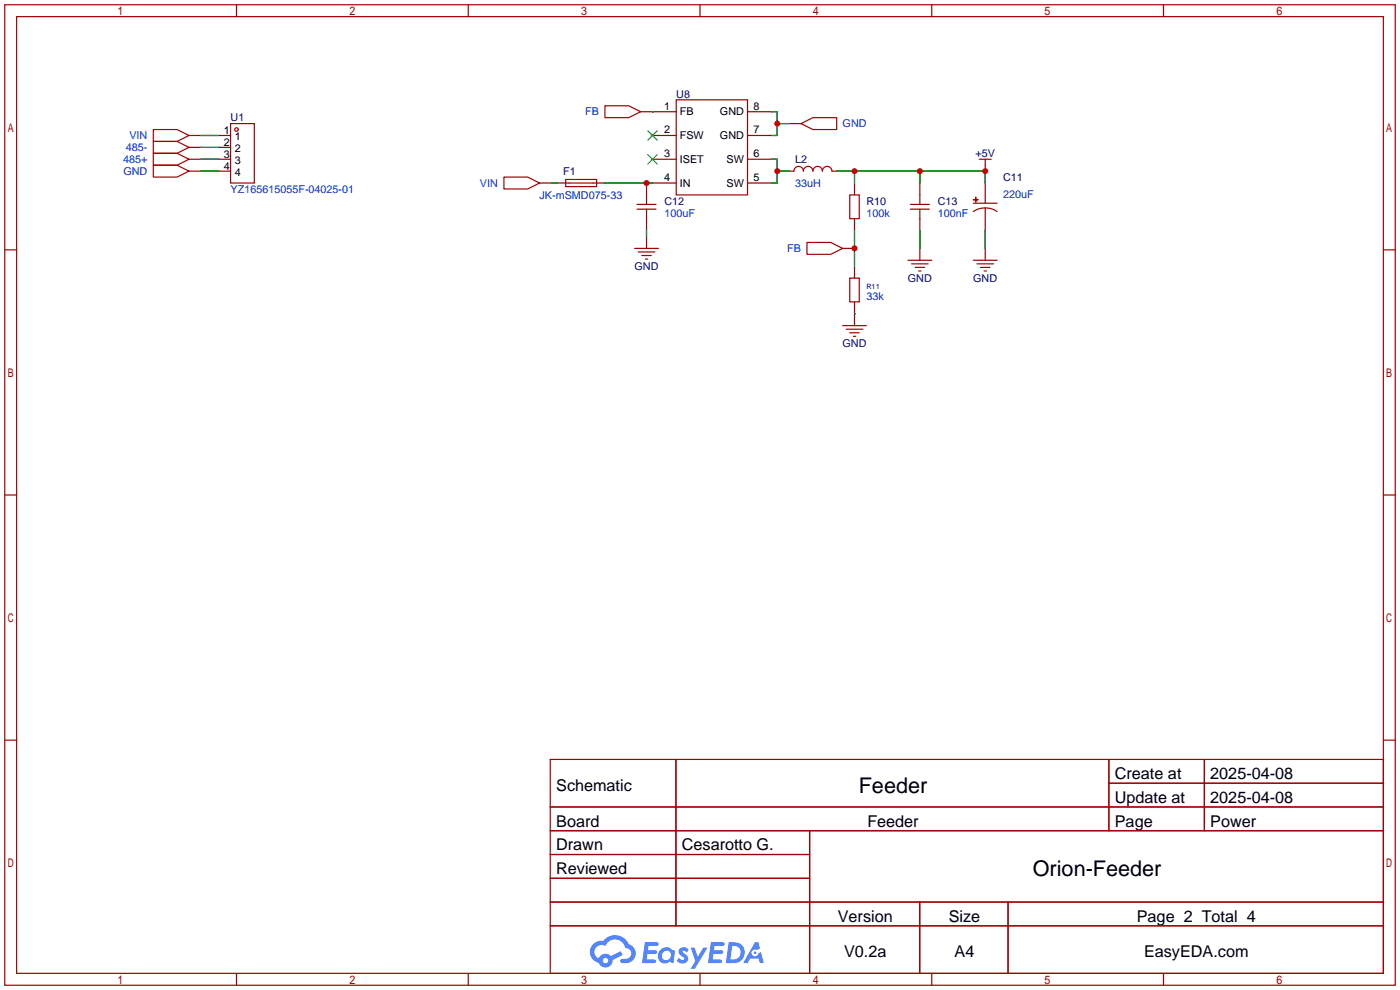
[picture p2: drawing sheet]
<svg xmlns="http://www.w3.org/2000/svg" width="299mm" height="212mm" viewBox="0 0 299 212" stroke-linecap="round" stroke-linejoin="round" font-family="sans-serif">
<g fill="none" stroke="#a10000" stroke-width=".25">
<path d="M1 1h297.2v209.6h-297.2zM3.6 3.6h292.1v204.4h-292.1zM50.5 1v2.6M100.1 1v2.6M149.6 1v2.6M199.1 1v2.6M248.7 1v2.6M1 53.4h2.6M295.7 53.4h2.5M1 105.8h2.6M295.7 105.8h2.5M1 158.2h2.6"/>
<path d="M295.7 158.2h2.5M117.6 162.3h178.1v45.7h-178.1zM117.6 172.5h178.1M117.6 177.5h178.1M144.5 162.3v35.6M173 177.5v30.5M237 162.3v15.2M237 167.4h58.7M257.4 162.3v15.2M117.6 182.6h55.4M117.6 192.8h178.1M117.6 187.7h55.4"/>
<path d="M117.6 197.9h178.1M196.6 192.8v15.2M215.4 192.8v15.2M50.5 208v2.6M100.1 208v2.6M149.6 208v2.6M199.1 208v2.6M248.7 208v2.6"/>
</g>
<g fill="#5487ff">
<path d="M145.3 202.7a1.3 1.3 0 0 1 1.9 .3l-.4 .6a.54 .54 0 0 0-.9-.2l.1 .2a1.34 1.34 0 0 1 .9 1.8 1.47 1.47 0 0 1-2.3-.1l.5-.6 .8 .5a.31 .31 0 0 0 .4-.3 .31 .31 0 0 0-.3-.4 1.12 1.12 0 0 1-.7-1.8z"/>
<path d="M147.6 202.5h.9l.6 2 1.2-2h.9l-2.7 4.6h-.9l1-1.7z"/>
<path d="M137.8 201.4h1.7a1.31 1.31 0 0 1 1.2 .2 .4 .4 0 0 1-.3 .5l-1.8 .1-.1 .9h1.6a.4 .4 0 0 1 .4 .4 .4 .4 0 0 1-.5 .4h-1.6l-.2 1.2h1.4a.46 .46 0 0 1 .5 0 .46 .46 0 0 1 .1 .5l-.4 .2h-2.6z"/>
<path d="M151.9 201.4h1.7a1.32 1.32 0 0 1 1.2 .2 .39 .39 0 0 1-.3 .5l-1.8 .1-.1 .9h1.6a.4 .4 0 0 1 .4 .4 .4 .4 0 0 1-.4 .4h-1.7l-.2 1.2h1.4a.46 .46 0 0 1 .5 0 .46 .46 0 0 1 .1 .5l-.4 .2h-2.6z"/>
<path d="M161.3 201.4h.8l.3 1.3-.6 .4a.75 .75 0 0 0-1.1 .3 .75 .75 0 0 0 .5 1 .75 .75 0 0 0 .9-.7l.5-.2 .6 2.3h-.8l-.3-.9h-1.8l-.5 .9h-1z"/>
<path d="M155.7 201.4l-.6 4.4h1.5a2.27 2.27 0 0 0 2.6-2.2 2.27 2.27 0 0 0-2.7-2.2zM156.5 202.1a1.5 1.5 0 0 1 1.8 1.6 1.5 1.5 0 0 1-1.9 1.4h-.3z"/>
<path d="M141.2 203a1.6 1.6 0 0 0-.3 2.3 1.6 1.6 0 0 0 2.3 .2l.7 .3 .3-2.4-.1-.3-.5-.1a1.58 1.58 0 0 0-2.4 0zM141.8 203.5a.98 .98 0 0 1 1.6 .4 .98 .98 0 0 1-1.1 1.3 .94 .94 0 0 1-.9-.7 .94 .94 0 0 1 .4-1z"/>
<path d="M126.8 201.8a2.37 2.37 0 0 0 1.1 4 1.54 1.54 0 0 0 1.8 1 1.54 1.54 0 0 0 1.2-1.6l2.2-1.1-.5-.8-2 1a1.57 1.57 0 0 0-2.7 .5 1.5 1.5 0 0 1-.7-2.1 1.5 1.5 0 0 1 2.2-.5 2.23 2.23 0 0 1 2.3-1.4 2.23 2.23 0 0 1 2 1.8 1.16 1.16 0 0 1 1.2 1.1 1.16 1.16 0 0 1-1.1 1.2h-.7a.47 .47 0 0 0-.5 .4 .47 .47 0 0 0 .4 .5 2.17 2.17 0 0 0 2.5-.9 2.17 2.17 0 0 0-.3-2.7l-.8-.4a3.2 3.2 0 0 0-5.5-.7l-1.1 .1zM128.8 205.3a.6 .6 0 0 1 1.2 0 .6 .6 0 0 1-1.2 0z"/>
<circle cx="161.4" cy="203.6" r=".28"/>
</g>
<g fill="none" stroke="#a10000" stroke-width=".25">
<path d="M32.8 27.7h5l2.6 1.3-2.6 1.2h-5zM32.8 30.2h5l2.6 1.3-2.6 1.3h-5zM32.8 32.8h5l2.6 1.2-2.6 1.3h-5zM32.8 35.3h5l2.6 1.3-2.6 1.2h-5zM49.3 26.4h5.1v12.7h-5.1zM107.7 37.8h5.1l2.5 1.3-2.5 1.3h-5.1zM120.9 38.4h6.6v1.5h-6.6zM121.7 39.1h5M129.3 22.6h5.1l2.5 1.3-2.5 1.2h-5.1zM144.5 21.3h15.3v20.4h-15.3zM169.7 36.6a1.02 1.02 0 0 1 1-1 1.02 1.02 0 0 1 1 1M171.2 26.4l2.5-1.3h5.1v2.6h-5.1z"/>
<path d="M171.7 36.6a1.02 1.02 0 0 1 1-1 1.02 1.02 0 0 1 1 1M173.7 36.6a1.02 1.02 0 0 1 1.1-1 1.02 1.02 0 0 1 1 1M175.8 36.6a1.02 1.02 0 0 1 1-1 1.02 1.02 0 0 1 1 1M209.3 34h2.5M210.6 34v1.3M135.6 53.1h5.1M136.1 44.7h4.1M136.1 43.7h4.1M136.4 53.8h3.6M137.2 54.6h2M137.9 55.4h.5M138.2 41.7v2"/>
<path d="M138.2 44.7v2M172.5 51.8h5l2.6 1.3-2.6 1.3h-5zM181.6 41.7h2v5h-2zM181.6 59.4h2v5.1h-2zM194.1 55.6h5M194.6 44.7h4M194.6 43.7h4M194.8 56.4h3.6M195.6 57.2h2M196.3 57.9h.5M196.6 41.7v2M196.6 44.7v2"/>
<path d="M208 42.7h1zM208 45.2a4.6 4.6 0 0 1 5.1 0M208 43.4h5.1M208 55.6h5.1M208.5 42.2l.1 1zM208.8 56.4h3.5M209.5 57.2h2.1M210.3 57.9h.5M180.1 69.6h5.1M180.8 70.4h3.6M181.6 71.1h2M182.4 71.9h.5"/>
<circle cx="50.5" cy="27.7" r=".38"/>
</g>
<g fill="none" stroke="#870000" stroke-width=".25">
<path d="M40.4 29h2.5M40.4 31.5h2.5M40.4 34h2.5M40.4 36.6h2.5M46.7 29h2.6M46.7 31.5h2.6M46.7 34h2.6M46.7 36.6h2.6M115.3 39.1h2.6M119.1 39.1h2.6M126.7 39.1h2.6M136.9 23.9h7.6"/>
<path d="M138.2 39.1v2.6M139.4 29h5.1M139.4 34h5.1M139.4 39.1h5.1M159.8 29h5M159.8 34h5M159.8 39.1h5M159.8 23.9h5M168.7 36.6h1M168.7 26.4h2.5M177.8 36.6h1M182.6 39.1v2.6"/>
<path d="M196.6 39.1v2.6M210.6 35.3v1.3M210.6 39.1v4.3M138.2 46.7v2.6M138.2 50.5v2.6M180.1 53.1h2.5M182.6 46.7v2.6M182.6 56.9v2.5M196.6 46.7v2.6M196.6 53.1v2.5M210.6 44.4v4.9M210.6 53.1v2.5"/>
<path d="M182.6 64.5v5.1"/>
</g>
<g fill="none" stroke="#008700" stroke-width=".25">
<path d="M42.9 29h3.8M42.9 31.5h3.8M42.9 34h3.8M42.9 36.6h3.8M117.9 39.1h1.2M129.3 39.1h10.1M139.4 23.9h.1M164.8 23.9h1.3v5.1h-1.3M164.8 34h1.3v5.1h-1.3M166.1 36.6h2.6M166.1 26.4h2.6M178.8 36.6h31.8v2.5"/>
<path d="M182.6 36.6v2.5M196.6 36.6v2.5M138.2 49.3v1.2M182.6 49.3v7.6M196.6 49.3v3.8M210.6 49.3v3.8M182.6 67.1h.1"/>
</g>
<path d="M138.4 27.9l2.1 2.1M138.4 33l2.1 2.1M140.5 27.9l-2.1 2.1M140.5 33l-2.1 2.1" fill="none" stroke="#3c3" stroke-width=".25"/>
<g fill="#c00">
<circle cx="138.2" cy="39.1" r=".63"/>
<circle cx="182.6" cy="53.1" r=".63"/>
<circle cx="166.1" cy="26.4" r=".63"/>
<circle cx="166.1" cy="36.6" r=".63"/>
<circle cx="182.6" cy="36.6" r=".63"/>
<circle cx="196.6" cy="36.6" r=".63"/>
<circle cx="210.6" cy="36.6" r=".63"/>
</g>
<g font-size="4.6">
<text x="183.5" y="169.4">Feeder</text>
<text x="220.7" y="187.2">Orion-Feeder</text>
</g>
<g font-size="3.5">
<text x="238.3" y="166.5">Create at</text>
<text x="258.7" y="166.5">2025-04-08</text>
<text x="118.9" y="169.1">Schematic</text>
<text x="238.3" y="171.6">Update at</text>
<text x="258.7" y="171.6">2025-04-08</text>
<text x="118.9" y="176.7">Board</text>
<text x="185.4" y="176.7">Feeder</text>
<text x="238.3" y="176.7">Page</text>
<text x="258.7" y="176.7">Power</text>
<text x="118.9" y="181.8">Drawn</text>
<text x="145.7" y="181.8">Cesarotto G.</text>
<text x="118.9" y="186.8">Reviewed</text>
<text x="179.1" y="197">Version</text>
<text x="202.8" y="197">Size</text>
<text x="243" y="197">Page 2 Total 4</text>
<text x="180.4" y="204.6">V0.2a</text>
<text x="204" y="204.6">A4</text>
<text x="244.5" y="204.6">EasyEDA.com</text>
</g>
<g font-size="2.3">
<text x="142" y="23.4">1</text>
<text x="161" y="23.4">8</text>
<text x="47.9" y="28.7">1</text>
<text x="50.2" y="30">1</text>
<text x="142" y="28.5">2</text>
<text x="145.3" y="24.7">FB</text>
<text x="145.3" y="29.8">FSW</text>
<text x="153.9" y="29.8">GND</text>
<text x="153.9" y="24.7">GND</text>
<text x="161" y="28.5">7</text>
<text x="47.9" y="31.3">2</text>
<text x="47.9" y="33.8">3</text>
<text x="50.2" y="32.5">2</text>
<text x="50.2" y="35.1">3</text>
<text x="142" y="33.6">3</text>
<text x="145.3" y="34.8">ISET</text>
<text x="155.3" y="34.8">SW</text>
<text x="161" y="33.6">6</text>
<text x="47.9" y="36.3">4</text>
<text x="50.2" y="37.6">4</text>
<text x="142" y="38.7">4</text>
<text x="145.3" y="39.9">IN</text>
<text x="155.3" y="39.9">SW</text>
<text x="161" y="38.7">5</text>
</g>
<g font-size="2.3" fill="#000080">
<text x="144.5" y="20.9">U8</text>
<text x="49.3" y="26">U1</text>
<text x="169.9" y="34.8">L2</text>
<text x="208.5" y="33.6">+5V</text>
<text x="120.4" y="37.4">F1</text>
<text x="214.4" y="38.7">C11</text>
<text x="142" y="43.7">C12</text>
<text x="185.2" y="43.7">R10</text>
<text x="200.4" y="43.7">C13</text>
<text x="135.6" y="57.7">GND</text>
<text x="194" y="60.2">GND</text>
<text x="208" y="60.2">GND</text>
<text x="180.1" y="74.2">GND</text>
</g>
<g font-size="2.3" fill="#00f">
<text x="27.6" y="29.8">VIN</text>
<text x="125.1" y="24.7">FB</text>
<text x="180.1" y="27.2">GND</text>
<text x="26.3" y="34.8">485+</text>
<text x="26.9" y="32.3">485-</text>
<text x="26.4" y="37.4">GND</text>
<text x="49.3" y="41.2">YZ165615055F-04025-01</text>
<text x="102.6" y="39.9">VIN</text>
<text x="169.9" y="39.9">33uH</text>
<text x="115.3" y="42.5">JK-mSMD075-33</text>
<text x="142" y="46.3">100uF</text>
<text x="185.2" y="46.3">100k</text>
<text x="200.4" y="46.3">100nF</text>
<text x="214.4" y="42.2">220uF</text>
<text x="168.2" y="53.9">FB</text>
<text x="185.2" y="64.1">33k</text>
</g>
<text font-size="1.6" fill="#000080" x="185.2" y="61.7">R11</text>
</svg>
